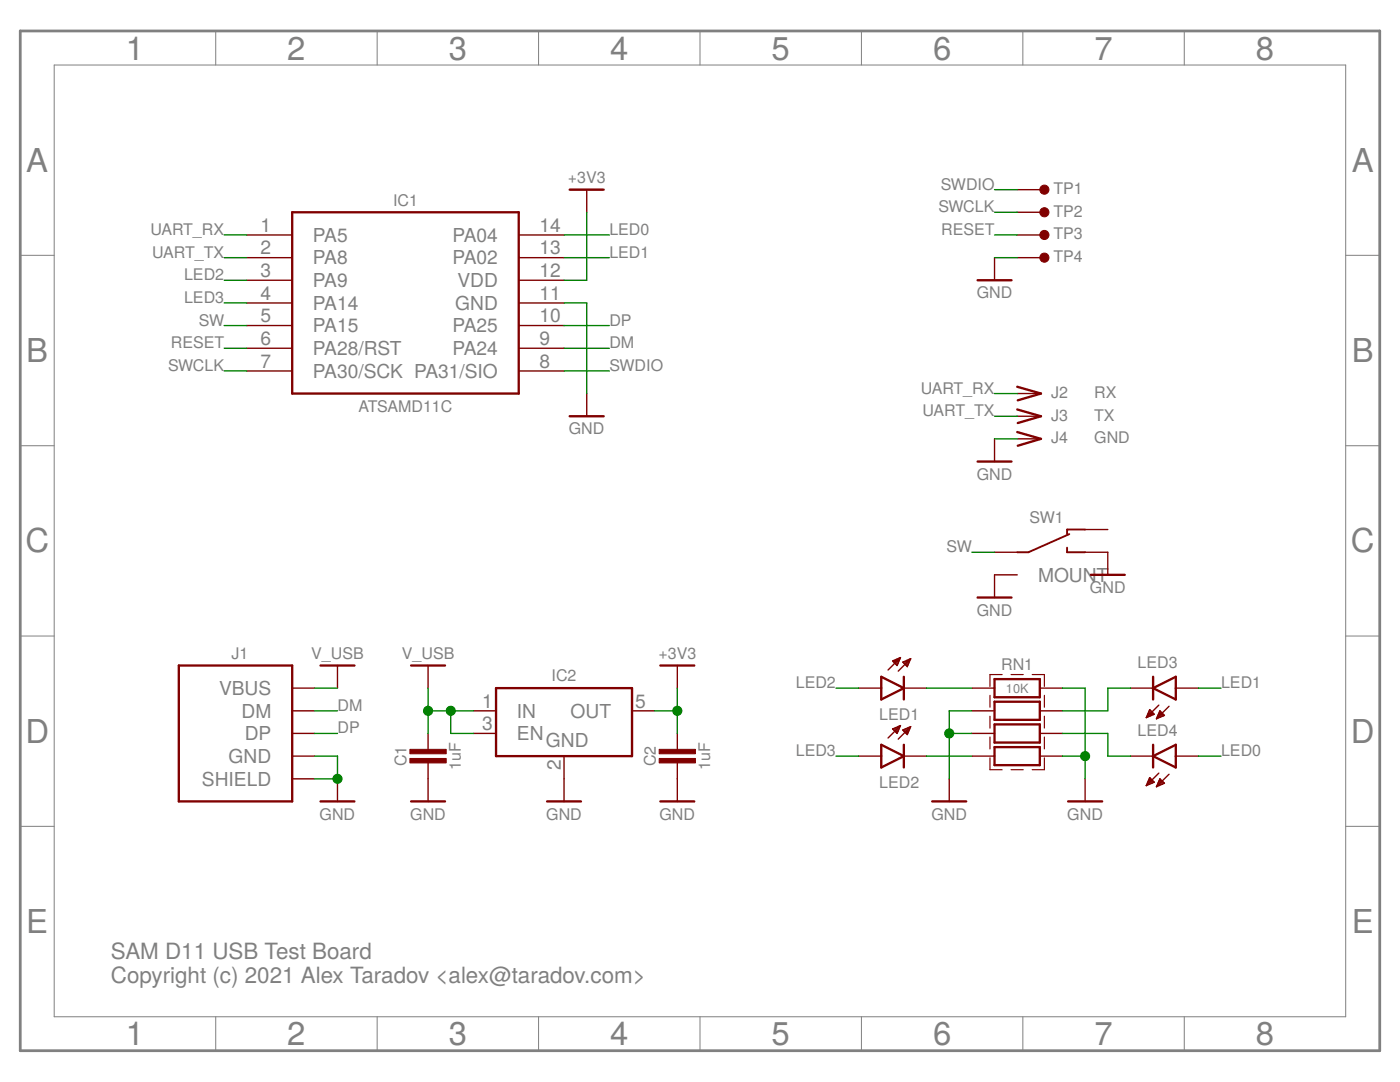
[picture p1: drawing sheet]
<?xml version="1.0" encoding="utf-8"?>
<!DOCTYPE eagle SYSTEM "eagle.dtd">
<eagle version="7.3.0">
<drawing>
<settings>
<setting alwaysvectorfont="no"/>
<setting verticaltext="up"/>
</settings>
<grid distance="0.1" unitdist="inch" unit="inch" style="lines" multiple="1" display="no" altdistance="0.01" altunitdist="inch" altunit="inch"/>
<schematic xreflabel="%F%N/%S.%C%R" xrefpart="/%S.%C%R">
<libraries>
<library name="ataradov_conn">
<symbols>
<symbol name="USB-4">
<wire x1="-5.08" y1="7.62" x2="-5.08" y2="-7.62" width="0.254" layer="94"/>
<text x="0.762" y="8.382" size="1.27" layer="95" align="bottom-center">&gt;NAME</text>
<pin name="VBUS" x="-7.62" y="5.08" visible="pin" length="short" direction="pas"/>
<pin name="DM" x="-7.62" y="2.54" visible="pin" length="short" direction="pas"/>
<pin name="DP" x="-7.62" y="0" visible="pin" length="short" direction="pas"/>
<pin name="GND" x="-7.62" y="-2.54" visible="pin" length="short" direction="pas"/>
<wire x1="7.62" y1="7.62" x2="7.62" y2="-7.62" width="0.254" layer="94"/>
<wire x1="-5.08" y1="7.62" x2="7.62" y2="7.62" width="0.254" layer="94"/>
<wire x1="-5.08" y1="-7.62" x2="7.62" y2="-7.62" width="0.254" layer="94"/>
<pin name="SHIELD" x="-7.62" y="-5.08" visible="pin" length="short" direction="pas"/>
<text x="0.762" y="-9.652" size="1.27" layer="95" align="bottom-center">&gt;VALUE</text>
</symbol>
<symbol name="CONN-SINGLE">
<wire x1="-2.54" y1="0.762" x2="0.127" y2="0" width="0.254" layer="94"/>
<wire x1="0.127" y1="0" x2="-2.4765" y2="-0.762" width="0.254" layer="94"/>
<pin name="1" x="-2.54" y="0" visible="off" length="short" direction="pas" swaplevel="1"/>
<text x="1.27" y="-0.508" size="1.27" layer="95">&gt;NAME</text>
<text x="6.096" y="-0.508" size="1.27" layer="96">&gt;VALUE</text>
</symbol>
</symbols>
<devicesets>
<deviceset name="USB-A-PLUG" prefix="J" uservalue="yes">
<gates>
<gate name="G$1" symbol="USB-4" x="0" y="0"/>
</gates>
<devices>
<device name="-TH" package="USB-A-PLUG-TH">
<connects>
<connect gate="G$1" pin="DM" pad="2"/>
<connect gate="G$1" pin="DP" pad="3"/>
<connect gate="G$1" pin="GND" pad="4"/>
<connect gate="G$1" pin="SHIELD" pad="M1 M2" route="any"/>
<connect gate="G$1" pin="VBUS" pad="1"/>
</connects>
<technologies>
<technology name=""/>
</technologies>
</device>
<device name="-TH-NM" package="USB-A-PLUG-TH-NM">
<connects>
<connect gate="G$1" pin="DM" pad="2"/>
<connect gate="G$1" pin="DP" pad="3"/>
<connect gate="G$1" pin="GND" pad="4"/>
<connect gate="G$1" pin="SHIELD" pad="M1 M2" route="any"/>
<connect gate="G$1" pin="VBUS" pad="1"/>
</connects>
<technologies>
<technology name=""/>
</technologies>
</device>
</devices>
</deviceset>
<deviceset name="CONN-SINGLE" prefix="J" uservalue="yes">
<gates>
<gate name="G$1" symbol="CONN-SINGLE" x="0" y="0"/>
</gates>
<devices>
<device name="-TH" package="PIN-TH">
<connects>
<connect gate="G$1" pin="1" pad="1"/>
</connects>
<technologies>
<technology name=""/>
</technologies>
</device>
<device name="-TH-LARGE" package="PIN-TH-LARGE">
<connects>
<connect gate="G$1" pin="1" pad="1"/>
</connects>
<technologies>
<technology name=""/>
</technologies>
</device>
<device name="-TH-SMALL" package="PIN-TH-SMALL">
<connects>
<connect gate="G$1" pin="1" pad="1"/>
</connects>
<technologies>
<technology name=""/>
</technologies>
</device>
</devices>
</deviceset>
</devicesets>
</library>
<library name="ataradov_pwr">
<symbols>
<symbol name="GND">
<wire x1="-1.905" y1="0" x2="1.905" y2="0" width="0.254" layer="94"/>
<text x="0" y="-2.032" size="1.27" layer="96" align="bottom-center">&gt;VALUE</text>
<pin name="GND" x="0" y="2.54" visible="off" length="short" direction="sup" rot="R270"/>
</symbol>
<symbol name="V_USB">
<wire x1="-1.905" y1="0" x2="1.905" y2="0" width="0.254" layer="94"/>
<text x="0" y="0.762" size="1.27" layer="96" align="bottom-center">&gt;VALUE</text>
<pin name="V_USB" x="0" y="-2.54" visible="off" length="short" direction="sup" rot="R90"/>
</symbol>
<symbol name="+3V3">
<wire x1="-1.905" y1="0" x2="1.905" y2="0" width="0.254" layer="94"/>
<text x="0" y="0.762" size="1.27" layer="96" align="bottom-center">&gt;VALUE</text>
<pin name="+3V3" x="0" y="-2.54" visible="off" length="short" direction="sup" rot="R90"/>
</symbol>
</symbols>
<devicesets>
<deviceset name="GND" prefix="P_">
<gates>
<gate name="1" symbol="GND" x="0" y="0"/>
</gates>
<devices>
<device name="">
<technologies>
<technology name=""/>
</technologies>
</device>
</devices>
</deviceset>
<deviceset name="V_USB" prefix="P_">
<gates>
<gate name="1" symbol="V_USB" x="0" y="0"/>
</gates>
<devices>
<device name="">
<technologies>
<technology name=""/>
</technologies>
</device>
</devices>
</deviceset>
<deviceset name="+3V3" prefix="P_">
<gates>
<gate name="1" symbol="+3V3" x="0" y="0"/>
</gates>
<devices>
<device name="">
<technologies>
<technology name=""/>
</technologies>
</device>
</devices>
</deviceset>
</devicesets>
</library>
<library name="ataradov_mcu">
<symbols>
<symbol name="ATSAMDXXC">
<wire x1="-12.7" y1="10.16" x2="12.7" y2="10.16" width="0.254" layer="94"/>
<wire x1="12.7" y1="10.16" x2="12.7" y2="-10.16" width="0.254" layer="94"/>
<wire x1="12.7" y1="-10.16" x2="-12.7" y2="-10.16" width="0.254" layer="94"/>
<wire x1="-12.7" y1="-10.16" x2="-12.7" y2="10.16" width="0.254" layer="94"/>
<pin name="PA28/RST" x="-17.78" y="-5.08" length="middle"/>
<pin name="PA8" x="-17.78" y="5.08" length="middle"/>
<pin name="PA9" x="-17.78" y="2.54" length="middle"/>
<pin name="PA14" x="-17.78" y="0" length="middle"/>
<pin name="PA15" x="-17.78" y="-2.54" length="middle"/>
<pin name="PA5" x="-17.78" y="7.62" length="middle"/>
<pin name="PA04" x="17.78" y="7.62" length="middle" rot="R180"/>
<pin name="PA02" x="17.78" y="5.08" length="middle" rot="R180"/>
<text x="0" y="10.922" size="1.27" layer="95" align="bottom-center">&gt;NAME</text>
<text x="0" y="-12.192" size="1.27" layer="96" align="bottom-center">&gt;VALUE</text>
<pin name="PA30/SCK" x="-17.78" y="-7.62" length="middle"/>
<pin name="VDD" x="17.78" y="2.54" length="middle" rot="R180"/>
<pin name="GND" x="17.78" y="0" length="middle" rot="R180"/>
<pin name="PA25" x="17.78" y="-2.54" length="middle" rot="R180"/>
<pin name="PA24" x="17.78" y="-5.08" length="middle" rot="R180"/>
<pin name="PA31/SIO" x="17.78" y="-7.62" length="middle" rot="R180"/>
</symbol>
</symbols>
<devicesets>
<deviceset name="ATSAMD11C" prefix="IC">
<gates>
<gate name="G$1" symbol="ATSAMDXXC" x="0" y="0"/>
</gates>
<devices>
<device name="" package="SO-14">
<connects>
<connect gate="G$1" pin="GND" pad="11"/>
<connect gate="G$1" pin="PA02" pad="13"/>
<connect gate="G$1" pin="PA04" pad="14"/>
<connect gate="G$1" pin="PA14" pad="4"/>
<connect gate="G$1" pin="PA15" pad="5"/>
<connect gate="G$1" pin="PA24" pad="9"/>
<connect gate="G$1" pin="PA25" pad="10"/>
<connect gate="G$1" pin="PA28/RST" pad="6"/>
<connect gate="G$1" pin="PA30/SCK" pad="7"/>
<connect gate="G$1" pin="PA31/SIO" pad="8"/>
<connect gate="G$1" pin="PA5" pad="1"/>
<connect gate="G$1" pin="PA8" pad="2"/>
<connect gate="G$1" pin="PA9" pad="3"/>
<connect gate="G$1" pin="VDD" pad="12"/>
</connects>
<technologies>
<technology name=""/>
</technologies>
</device>
</devices>
</deviceset>
</devicesets>
</library>
<library name="ataradov_vreg">
<symbols>
<symbol name="VREG-3-EN">
<wire x1="-7.62" y1="5.08" x2="7.62" y2="5.08" width="0.254" layer="94"/>
<wire x1="7.62" y1="5.08" x2="7.62" y2="-2.54" width="0.254" layer="94"/>
<wire x1="7.62" y1="-2.54" x2="-7.62" y2="-2.54" width="0.254" layer="94"/>
<wire x1="-7.62" y1="-2.54" x2="-7.62" y2="5.08" width="0.254" layer="94"/>
<text x="-2.032" y="-1.524" size="1.524" layer="95">GND</text>
<text x="0" y="5.842" size="1.27" layer="95" align="bottom-center">&gt;NAME</text>
<text x="1.524" y="-4.318" size="1.27" layer="96">&gt;VALUE</text>
<pin name="IN" x="-10.16" y="2.54" length="short" direction="pas"/>
<pin name="OUT" x="10.16" y="2.54" length="short" direction="pas" rot="R180"/>
<pin name="GND" x="0" y="-5.08" visible="pad" length="short" direction="pas" rot="R90"/>
<pin name="EN" x="-10.16" y="0" length="short" direction="pas"/>
</symbol>
</symbols>
<devicesets>
<deviceset name="MIC5504" prefix="IC" uservalue="yes">
<gates>
<gate name="G$1" symbol="VREG-3-EN" x="0" y="0"/>
</gates>
<devices>
<device name="-SOT23-5" package="SOT23-5">
<connects>
<connect gate="G$1" pin="EN" pad="3"/>
<connect gate="G$1" pin="GND" pad="2"/>
<connect gate="G$1" pin="IN" pad="1"/>
<connect gate="G$1" pin="OUT" pad="5"/>
</connects>
<technologies>
<technology name=""/>
</technologies>
</device>
</devices>
</deviceset>
</devicesets>
</library>
<library name="ataradov_rlc">
<symbols>
<symbol name="C">
<rectangle x1="-1.524" y1="-0.254" x2="2.54" y2="0.254" layer="94" rot="R90"/>
<rectangle x1="-2.54" y1="-0.254" x2="1.524" y2="0.254" layer="94" rot="R90"/>
<wire x1="-2.54" y1="0" x2="-0.762" y2="0" width="0.1524" layer="94"/>
<wire x1="2.54" y1="0" x2="0.762" y2="0" width="0.1524" layer="94"/>
<pin name="1" x="-2.54" y="0" visible="off" length="point" direction="pas" swaplevel="1"/>
<pin name="2" x="2.54" y="0" visible="off" length="point" direction="pas" swaplevel="1" rot="R180"/>
<text x="0" y="2.413" size="1.27" layer="95" align="bottom-center">&gt;NAME</text>
<text x="0" y="-3.683" size="1.27" layer="96" align="bottom-center">&gt;VALUE</text>
</symbol>
<symbol name="RN-4">
<wire x1="-2.54" y1="1.524" x2="-2.54" y2="3.556" width="0.254" layer="94"/>
<pin name="1" x="-5.08" y="2.54" visible="off" length="short" direction="pas"/>
<pin name="8" x="5.08" y="2.54" visible="off" length="short" direction="pas" rot="R180"/>
<text x="0" y="4.572" size="1.27" layer="95" align="bottom-center">&gt;NAME</text>
<wire x1="2.54" y1="1.524" x2="2.54" y2="3.556" width="0.254" layer="94"/>
<wire x1="-2.54" y1="3.556" x2="2.54" y2="3.556" width="0.254" layer="94"/>
<wire x1="-2.54" y1="1.524" x2="2.54" y2="1.524" width="0.254" layer="94"/>
<wire x1="-2.54" y1="-1.016" x2="-2.54" y2="1.016" width="0.254" layer="94"/>
<pin name="2" x="-5.08" y="0" visible="off" length="short" direction="pas"/>
<pin name="7" x="5.08" y="0" visible="off" length="short" direction="pas" rot="R180"/>
<wire x1="2.54" y1="-1.016" x2="2.54" y2="1.016" width="0.254" layer="94"/>
<wire x1="-2.54" y1="1.016" x2="2.54" y2="1.016" width="0.254" layer="94"/>
<wire x1="-2.54" y1="-1.016" x2="2.54" y2="-1.016" width="0.254" layer="94"/>
<wire x1="-2.54" y1="-3.556" x2="-2.54" y2="-1.524" width="0.254" layer="94"/>
<pin name="3" x="-5.08" y="-2.54" visible="off" length="short" direction="pas"/>
<pin name="6" x="5.08" y="-2.54" visible="off" length="short" direction="pas" rot="R180"/>
<wire x1="2.54" y1="-3.556" x2="2.54" y2="-1.524" width="0.254" layer="94"/>
<wire x1="-2.54" y1="-1.524" x2="2.54" y2="-1.524" width="0.254" layer="94"/>
<wire x1="-2.54" y1="-3.556" x2="2.54" y2="-3.556" width="0.254" layer="94"/>
<wire x1="-2.54" y1="-6.096" x2="-2.54" y2="-4.064" width="0.254" layer="94"/>
<pin name="4" x="-5.08" y="-5.08" visible="off" length="short" direction="pas"/>
<pin name="5" x="5.08" y="-5.08" visible="off" length="short" direction="pas" rot="R180"/>
<text x="0" y="2.54" size="1.016" layer="96" align="center">&gt;VALUE</text>
<wire x1="2.54" y1="-6.096" x2="2.54" y2="-4.064" width="0.254" layer="94"/>
<wire x1="-2.54" y1="-4.064" x2="2.54" y2="-4.064" width="0.254" layer="94"/>
<wire x1="-2.54" y1="-6.096" x2="2.54" y2="-6.096" width="0.254" layer="94"/>
<wire x1="-3.048" y1="-6.604" x2="-3.048" y2="4.064" width="0.127" layer="94" style="shortdash"/>
<wire x1="3.048" y1="-6.604" x2="3.048" y2="4.064" width="0.127" layer="94" style="shortdash"/>
<wire x1="3.048" y1="-6.604" x2="-3.048" y2="-6.604" width="0.127" layer="94" style="shortdash"/>
<wire x1="3.048" y1="4.064" x2="-3.048" y2="4.064" width="0.127" layer="94" style="shortdash"/>
</symbol>
</symbols>
<devicesets>
<deviceset name="C" prefix="C" uservalue="yes">
<gates>
<gate name="G$1" symbol="C" x="0" y="0"/>
</gates>
<devices>
<device name="-0402" package="SMD0402">
<connects>
<connect gate="G$1" pin="1" pad="1"/>
<connect gate="G$1" pin="2" pad="2"/>
</connects>
<technologies>
<technology name=""/>
</technologies>
</device>
<device name="-0508" package="SMD0508">
<connects>
<connect gate="G$1" pin="1" pad="1"/>
<connect gate="G$1" pin="2" pad="2"/>
</connects>
<technologies>
<technology name=""/>
</technologies>
</device>
<device name="-0603" package="SMD0603">
<connects>
<connect gate="G$1" pin="1" pad="1"/>
<connect gate="G$1" pin="2" pad="2"/>
</connects>
<technologies>
<technology name=""/>
</technologies>
</device>
<device name="-0612" package="SMD0612">
<connects>
<connect gate="G$1" pin="1" pad="1"/>
<connect gate="G$1" pin="2" pad="2"/>
</connects>
<technologies>
<technology name=""/>
</technologies>
</device>
<device name="-0805" package="SMD0805">
<connects>
<connect gate="G$1" pin="1" pad="1"/>
<connect gate="G$1" pin="2" pad="2"/>
</connects>
<technologies>
<technology name=""/>
</technologies>
</device>
<device name="-1206" package="SMD1206">
<connects>
<connect gate="G$1" pin="1" pad="1"/>
<connect gate="G$1" pin="2" pad="2"/>
</connects>
<technologies>
<technology name=""/>
</technologies>
</device>
<device name="-2512" package="SMD2512">
<connects>
<connect gate="G$1" pin="1" pad="1"/>
<connect gate="G$1" pin="2" pad="2"/>
</connects>
<technologies>
<technology name=""/>
</technologies>
</device>
</devices>
</deviceset>
<deviceset name="RN-4" prefix="RN" uservalue="yes">
<gates>
<gate name="G$1" symbol="RN-4" x="0" y="0"/>
</gates>
<devices>
<device name="-0603-X4" package="SMD0603-X4">
<connects>
<connect gate="G$1" pin="1" pad="1"/>
<connect gate="G$1" pin="2" pad="2"/>
<connect gate="G$1" pin="3" pad="3"/>
<connect gate="G$1" pin="4" pad="4"/>
<connect gate="G$1" pin="5" pad="5"/>
<connect gate="G$1" pin="6" pad="6"/>
<connect gate="G$1" pin="7" pad="7"/>
<connect gate="G$1" pin="8" pad="8"/>
</connects>
<technologies>
<technology name=""/>
</technologies>
</device>
</devices>
</deviceset>
</devicesets>
</library>
<library name="ataradov_led">
<symbols>
<symbol name="LED">
<wire x1="1.27" y1="0" x2="0" y2="-2.54" width="0.254" layer="94"/>
<wire x1="0" y1="-2.54" x2="-1.27" y2="0" width="0.254" layer="94"/>
<wire x1="1.27" y1="-2.54" x2="0" y2="-2.54" width="0.254" layer="94"/>
<wire x1="0" y1="-2.54" x2="-1.27" y2="-2.54" width="0.254" layer="94"/>
<wire x1="1.27" y1="0" x2="0" y2="0" width="0.254" layer="94"/>
<wire x1="0" y1="0" x2="-1.27" y2="0" width="0.254" layer="94"/>
<wire x1="-2.032" y1="-0.762" x2="-3.429" y2="-2.159" width="0.1524" layer="94"/>
<wire x1="-1.905" y1="-1.905" x2="-3.302" y2="-3.302" width="0.1524" layer="94"/>
<text x="3.556" y="-2.032" size="1.27" layer="95" rot="R90" align="bottom-center">&gt;NAME</text>
<text x="5.715" y="-2.032" size="1.27" layer="96" rot="R90" align="bottom-center">&gt;VALUE</text>
<pin name="C" x="0" y="-5.08" visible="off" length="short" direction="pas" rot="R90"/>
<pin name="A" x="0" y="2.54" visible="off" length="short" direction="pas" rot="R270"/>
<polygon width="0.1524" layer="94">
<vertex x="-3.429" y="-2.159"/>
<vertex x="-3.048" y="-1.27"/>
<vertex x="-2.54" y="-1.778"/>
</polygon>
<polygon width="0.1524" layer="94">
<vertex x="-3.302" y="-3.302"/>
<vertex x="-2.921" y="-2.413"/>
<vertex x="-2.413" y="-2.921"/>
</polygon>
</symbol>
</symbols>
<devicesets>
<deviceset name="LED_SMD" prefix="LED" uservalue="yes">
<gates>
<gate name="G$1" symbol="LED" x="0" y="0"/>
</gates>
<devices>
<device name="LED_0603" package="SMD0603">
<connects>
<connect gate="G$1" pin="A" pad="1"/>
<connect gate="G$1" pin="C" pad="2"/>
</connects>
<technologies>
<technology name=""/>
</technologies>
</device>
<device name="LED_0805" package="SMD0805">
<connects>
<connect gate="G$1" pin="A" pad="1"/>
<connect gate="G$1" pin="C" pad="2"/>
</connects>
<technologies>
<technology name=""/>
</technologies>
</device>
</devices>
</deviceset>
</devicesets>
</library>
<library name="ataradov_misc">
<symbols>
<symbol name="TP">
<text x="4.064" y="-0.508" size="1.27" layer="95">&gt;NAME</text>
<pin name="1" x="0" y="0" visible="off" length="short" direction="pas"/>
<circle x="3.048" y="0" radius="0.508" width="0" layer="94"/>
</symbol>
</symbols>
<devicesets>
<deviceset name="TEST-POINT" prefix="TP" uservalue="yes">
<gates>
<gate name="G$1" symbol="TP" x="0" y="0"/>
</gates>
<devices>
<device name="-1.27MM" package="TP-1.27MM">
<connects>
<connect gate="G$1" pin="1" pad="1"/>
</connects>
<technologies>
<technology name=""/>
</technologies>
</device>
<device name="-0.635MM" package="TP-0.635MM">
<connects>
<connect gate="G$1" pin="1" pad="1"/>
</connects>
<technologies>
<technology name=""/>
</technologies>
</device>
<device name="-0.5MM" package="TP-0.5MM">
<connects>
<connect gate="G$1" pin="1" pad="1"/>
</connects>
<technologies>
<technology name=""/>
</technologies>
</device>
<device name="-2.54MM" package="TP-2.54MM">
<connects>
<connect gate="G$1" pin="1" pad="1"/>
</connects>
<technologies>
<technology name=""/>
</technologies>
</device>
<device name="-1.27MM-TH" package="TP-1.27MM-TH">
<connects>
<connect gate="G$1" pin="1" pad="1"/>
</connects>
<technologies>
<technology name=""/>
</technologies>
</device>
</devices>
</deviceset>
</devicesets>
</library>
<library name="ataradov_switch">
<symbols>
<symbol name="SPDT_SWITCH-MOUNT">
<wire x1="-1.27" y1="0" x2="3.302" y2="2.032" width="0.2032" layer="94"/>
<wire x1="3.048" y1="0.508" x2="3.048" y2="0" width="0.2032" layer="94"/>
<wire x1="-2.54" y1="0" x2="-1.27" y2="0" width="0.2032" layer="94"/>
<wire x1="3.048" y1="0" x2="5.08" y2="0" width="0.2032" layer="94"/>
<text x="0.762" y="3.302" size="1.27" layer="95" align="bottom-center">&gt;NAME</text>
<pin name="C" x="-5.08" y="0" visible="off" length="short" direction="pas"/>
<pin name="B" x="7.62" y="0" visible="off" length="short" direction="pas" rot="R180"/>
<pin name="A" x="7.62" y="2.54" visible="off" length="short" direction="pas" rot="R180"/>
<wire x1="3.048" y1="2.54" x2="5.08" y2="2.54" width="0.2032" layer="94"/>
<wire x1="3.048" y1="2.032" x2="3.048" y2="2.54" width="0.2032" layer="94"/>
<pin name="MOUNT" x="-5.08" y="-2.54" visible="pin" length="short" direction="pas"/>
</symbol>
</symbols>
<devicesets>
<deviceset name="SPDT_SWITCH-MOUNT" prefix="SW" uservalue="yes">
<gates>
<gate name="G$1" symbol="SPDT_SWITCH-MOUNT" x="0" y="0"/>
</gates>
<devices>
<device name="-SMD-MOUNT" package="SPDT-SMD-5MM">
<connects>
<connect gate="G$1" pin="A" pad="A"/>
<connect gate="G$1" pin="B" pad="B"/>
<connect gate="G$1" pin="C" pad="C"/>
<connect gate="G$1" pin="MOUNT" pad="M0 M1 M2 M3" route="any"/>
</connects>
<technologies>
<technology name=""/>
</technologies>
</device>
<device name="-SMD-MOUNT-NO-HOLES" package="SPDT-SMD-5MM-NO-HOLES">
<connects>
<connect gate="G$1" pin="A" pad="A"/>
<connect gate="G$1" pin="B" pad="B"/>
<connect gate="G$1" pin="C" pad="C"/>
<connect gate="G$1" pin="MOUNT" pad="M0 M1 M2 M3" route="any"/>
</connects>
<technologies>
<technology name=""/>
</technologies>
</device>
</devices>
</deviceset>
</devicesets>
</library>
</libraries>
<attributes>
</attributes>
<variantdefs>
</variantdefs>
<classes>
<class number="0" name="default" width="0" drill="0">
</class>
</classes>
<parts>
<part name="P_2" library="ataradov_pwr" deviceset="GND" device=""/>
<part name="IC1" library="ataradov_mcu" deviceset="ATSAMD11C" device=""/>
<part name="P_7" library="ataradov_pwr" deviceset="GND" device=""/>
<part name="IC2" library="ataradov_vreg" deviceset="MIC5504" device="-SOT23-5"/>
<part name="P_1" library="ataradov_pwr" deviceset="V_USB" device=""/>
<part name="P_3" library="ataradov_pwr" deviceset="V_USB" device=""/>
<part name="C1" library="ataradov_rlc" deviceset="C" device="-0603" value="1uF"/>
<part name="C2" library="ataradov_rlc" deviceset="C" device="-0603" value="1uF"/>
<part name="P_4" library="ataradov_pwr" deviceset="GND" device=""/>
<part name="P_5" library="ataradov_pwr" deviceset="GND" device=""/>
<part name="P_9" library="ataradov_pwr" deviceset="GND" device=""/>
<part name="P_8" library="ataradov_pwr" deviceset="+3V3" device=""/>
<part name="P_6" library="ataradov_pwr" deviceset="+3V3" device=""/>
<part name="J1" library="ataradov_conn" deviceset="USB-A-PLUG" device="-TH-NM"/>
<part name="LED4" library="ataradov_led" deviceset="LED_SMD" device="LED_0603"/>
<part name="LED3" library="ataradov_led" deviceset="LED_SMD" device="LED_0603"/>
<part name="TP1" library="ataradov_misc" deviceset="TEST-POINT" device="-1.27MM-TH"/>
<part name="TP2" library="ataradov_misc" deviceset="TEST-POINT" device="-1.27MM-TH"/>
<part name="TP3" library="ataradov_misc" deviceset="TEST-POINT" device="-1.27MM-TH"/>
<part name="TP4" library="ataradov_misc" deviceset="TEST-POINT" device="-1.27MM-TH"/>
<part name="P_11" library="ataradov_pwr" deviceset="GND" device=""/>
<part name="J2" library="ataradov_conn" deviceset="CONN-SINGLE" device="-TH" value="RX"/>
<part name="J3" library="ataradov_conn" deviceset="CONN-SINGLE" device="-TH" value="TX"/>
<part name="J4" library="ataradov_conn" deviceset="CONN-SINGLE" device="-TH" value="GND"/>
<part name="P_12" library="ataradov_pwr" deviceset="GND" device=""/>
<part name="P_13" library="ataradov_pwr" deviceset="GND" device=""/>
<part name="P_14" library="ataradov_pwr" deviceset="GND" device=""/>
<part name="SW1" library="ataradov_switch" deviceset="SPDT_SWITCH-MOUNT" device="-SMD-MOUNT-NO-HOLES"/>
<part name="P_15" library="ataradov_pwr" deviceset="GND" device=""/>
<part name="LED1" library="ataradov_led" deviceset="LED_SMD" device="LED_0603"/>
<part name="LED2" library="ataradov_led" deviceset="LED_SMD" device="LED_0603"/>
<part name="RN1" library="ataradov_rlc" deviceset="RN-4" device="-0603-X4" value="10K"/>
<part name="P_10" library="ataradov_pwr" deviceset="GND" device=""/>
</parts>
<sheets>
<sheet>
<plain>
<frame x1="0" y1="0" x2="152.4" y2="114.3" columns="8" rows="5" layer="97"/>
<text x="10.16" y="7.62" size="1.778" layer="97">SAM D11 USB Test Board
Copyright (c) 2021 Alex Taradov &lt;alex@taradov.com&gt;</text>
</plain>
<instances>
<instance part="P_2" gate="1" x="35.56" y="27.94"/>
<instance part="IC1" gate="G$1" x="43.18" y="83.82"/>
<instance part="P_7" gate="1" x="63.5" y="71.12"/>
<instance part="IC2" gate="G$1" x="60.96" y="35.56"/>
<instance part="P_1" gate="1" x="35.56" y="43.18"/>
<instance part="P_3" gate="1" x="45.72" y="43.18"/>
<instance part="C1" gate="G$1" x="45.72" y="33.02" rot="R90"/>
<instance part="C2" gate="G$1" x="73.66" y="33.02" rot="R90"/>
<instance part="P_4" gate="1" x="45.72" y="27.94"/>
<instance part="P_5" gate="1" x="60.96" y="27.94"/>
<instance part="P_9" gate="1" x="73.66" y="27.94"/>
<instance part="P_8" gate="1" x="73.66" y="43.18"/>
<instance part="P_6" gate="1" x="63.5" y="96.52"/>
<instance part="J1" gate="G$1" x="25.4" y="35.56" rot="MR0"/>
<instance part="LED4" gate="G$1" x="129.54" y="33.02" rot="MR90"/>
<instance part="LED3" gate="G$1" x="129.54" y="40.64" rot="MR90"/>
<instance part="TP1" gate="G$1" x="111.76" y="96.52"/>
<instance part="TP2" gate="G$1" x="111.76" y="93.98"/>
<instance part="TP3" gate="G$1" x="111.76" y="91.44"/>
<instance part="TP4" gate="G$1" x="111.76" y="88.9"/>
<instance part="P_11" gate="1" x="109.22" y="86.36"/>
<instance part="J2" gate="G$1" x="114.3" y="73.66"/>
<instance part="J3" gate="G$1" x="114.3" y="71.12"/>
<instance part="J4" gate="G$1" x="114.3" y="68.58"/>
<instance part="P_12" gate="1" x="109.22" y="66.04"/>
<instance part="P_13" gate="1" x="109.22" y="50.8"/>
<instance part="P_14" gate="1" x="119.38" y="27.94"/>
<instance part="SW1" gate="G$1" x="114.3" y="55.88"/>
<instance part="P_15" gate="1" x="121.92" y="53.34"/>
<instance part="LED1" gate="G$1" x="96.52" y="40.64" rot="MR270"/>
<instance part="LED2" gate="G$1" x="96.52" y="33.02" rot="MR270"/>
<instance part="RN1" gate="G$1" x="111.76" y="38.1"/>
<instance part="P_10" gate="1" x="104.14" y="27.94"/>
</instances>
<busses>
</busses>
<nets>
<net name="GND" class="0">
<segment>
<pinref part="IC1" gate="G$1" pin="GND"/>
<wire x1="60.96" y1="83.82" x2="63.5" y2="83.82" width="0.1524" layer="91"/>
<pinref part="P_7" gate="1" pin="GND"/>
<wire x1="63.5" y1="83.82" x2="63.5" y2="73.66" width="0.1524" layer="91"/>
</segment>
<segment>
<pinref part="C1" gate="G$1" pin="1"/>
<pinref part="P_4" gate="1" pin="GND"/>
</segment>
<segment>
<pinref part="IC2" gate="G$1" pin="GND"/>
<pinref part="P_5" gate="1" pin="GND"/>
</segment>
<segment>
<pinref part="C2" gate="G$1" pin="1"/>
<pinref part="P_9" gate="1" pin="GND"/>
</segment>
<segment>
<pinref part="P_2" gate="1" pin="GND"/>
<wire x1="35.56" y1="30.48" x2="35.56" y2="33.02" width="0.1524" layer="91"/>
<wire x1="35.56" y1="33.02" x2="33.02" y2="33.02" width="0.1524" layer="91"/>
<pinref part="J1" gate="G$1" pin="GND"/>
<pinref part="J1" gate="G$1" pin="SHIELD"/>
<wire x1="33.02" y1="30.48" x2="35.56" y2="30.48" width="0.1524" layer="91"/>
<junction x="35.56" y="30.48"/>
</segment>
<segment>
<pinref part="TP4" gate="G$1" pin="1"/>
<wire x1="111.76" y1="88.9" x2="109.22" y2="88.9" width="0.1524" layer="91"/>
<pinref part="P_11" gate="1" pin="GND"/>
</segment>
<segment>
<pinref part="P_12" gate="1" pin="GND"/>
<pinref part="J4" gate="G$1" pin="1"/>
<wire x1="109.22" y1="68.58" x2="111.76" y2="68.58" width="0.1524" layer="91"/>
</segment>
<segment>
<pinref part="P_14" gate="1" pin="GND"/>
<wire x1="119.38" y1="30.48" x2="119.38" y2="33.02" width="0.1524" layer="91"/>
<pinref part="RN1" gate="G$1" pin="8"/>
<wire x1="119.38" y1="33.02" x2="119.38" y2="40.64" width="0.1524" layer="91"/>
<wire x1="119.38" y1="40.64" x2="116.84" y2="40.64" width="0.1524" layer="91"/>
<pinref part="RN1" gate="G$1" pin="5"/>
<wire x1="116.84" y1="33.02" x2="119.38" y2="33.02" width="0.1524" layer="91"/>
<junction x="119.38" y="33.02"/>
</segment>
<segment>
<pinref part="P_13" gate="1" pin="GND"/>
<pinref part="SW1" gate="G$1" pin="MOUNT"/>
</segment>
<segment>
<pinref part="SW1" gate="G$1" pin="B"/>
<pinref part="P_15" gate="1" pin="GND"/>
</segment>
<segment>
<pinref part="RN1" gate="G$1" pin="2"/>
<wire x1="106.68" y1="38.1" x2="104.14" y2="38.1" width="0.1524" layer="91"/>
<wire x1="104.14" y1="38.1" x2="104.14" y2="35.56" width="0.1524" layer="91"/>
<pinref part="RN1" gate="G$1" pin="3"/>
<wire x1="104.14" y1="35.56" x2="104.14" y2="30.48" width="0.1524" layer="91"/>
<wire x1="106.68" y1="35.56" x2="104.14" y2="35.56" width="0.1524" layer="91"/>
<pinref part="P_10" gate="1" pin="GND"/>
<junction x="104.14" y="35.56"/>
</segment>
</net>
<net name="V_USB" class="0">
<segment>
<pinref part="P_1" gate="1" pin="V_USB"/>
<wire x1="33.02" y1="40.64" x2="35.56" y2="40.64" width="0.1524" layer="91"/>
<pinref part="J1" gate="G$1" pin="VBUS"/>
</segment>
<segment>
<pinref part="P_3" gate="1" pin="V_USB"/>
<pinref part="C1" gate="G$1" pin="2"/>
<wire x1="45.72" y1="40.64" x2="45.72" y2="38.1" width="0.1524" layer="91"/>
<pinref part="IC2" gate="G$1" pin="IN"/>
<wire x1="45.72" y1="38.1" x2="45.72" y2="35.56" width="0.1524" layer="91"/>
<wire x1="50.8" y1="38.1" x2="48.26" y2="38.1" width="0.1524" layer="91"/>
<pinref part="IC2" gate="G$1" pin="EN"/>
<wire x1="50.8" y1="35.56" x2="48.26" y2="35.56" width="0.1524" layer="91"/>
<wire x1="48.26" y1="35.56" x2="48.26" y2="38.1" width="0.1524" layer="91"/>
<wire x1="45.72" y1="38.1" x2="48.26" y2="38.1" width="0.1524" layer="91"/>
<junction x="45.72" y="38.1"/>
<junction x="48.26" y="38.1"/>
</segment>
</net>
<net name="+3V3" class="0">
<segment>
<pinref part="IC2" gate="G$1" pin="OUT"/>
<wire x1="71.12" y1="38.1" x2="73.66" y2="38.1" width="0.1524" layer="91"/>
<pinref part="C2" gate="G$1" pin="2"/>
<wire x1="73.66" y1="35.56" x2="73.66" y2="38.1" width="0.1524" layer="91"/>
<pinref part="P_8" gate="1" pin="+3V3"/>
<wire x1="73.66" y1="38.1" x2="73.66" y2="40.64" width="0.1524" layer="91"/>
<junction x="73.66" y="38.1"/>
</segment>
<segment>
<pinref part="IC1" gate="G$1" pin="VDD"/>
<pinref part="P_6" gate="1" pin="+3V3"/>
<wire x1="60.96" y1="86.36" x2="63.5" y2="86.36" width="0.1524" layer="91"/>
<wire x1="63.5" y1="86.36" x2="63.5" y2="93.98" width="0.1524" layer="91"/>
</segment>
</net>
<net name="UART_RX" class="0">
<segment>
<pinref part="IC1" gate="G$1" pin="PA5"/>
<wire x1="25.4" y1="91.44" x2="22.86" y2="91.44" width="0.1524" layer="91"/>
<label x="22.86" y="91.44" size="1.27" layer="95" rot="MR0"/>
</segment>
<segment>
<pinref part="J2" gate="G$1" pin="1"/>
<wire x1="111.76" y1="73.66" x2="109.22" y2="73.66" width="0.1524" layer="91"/>
<label x="109.22" y="73.66" size="1.27" layer="95" rot="MR0"/>
</segment>
</net>
<net name="UART_TX" class="0">
<segment>
<pinref part="IC1" gate="G$1" pin="PA8"/>
<wire x1="25.4" y1="88.9" x2="22.86" y2="88.9" width="0.1524" layer="91"/>
<label x="22.86" y="88.9" size="1.27" layer="95" rot="MR0"/>
</segment>
<segment>
<pinref part="J3" gate="G$1" pin="1"/>
<wire x1="111.76" y1="71.12" x2="109.22" y2="71.12" width="0.1524" layer="91"/>
<label x="109.22" y="71.12" size="1.27" layer="95" rot="MR0"/>
</segment>
</net>
<net name="DM" class="0">
<segment>
<pinref part="J1" gate="G$1" pin="DM"/>
<wire x1="33.02" y1="38.1" x2="35.56" y2="38.1" width="0.1524" layer="91"/>
<label x="35.56" y="38.1" size="1.27" layer="95"/>
</segment>
<segment>
<pinref part="IC1" gate="G$1" pin="PA24"/>
<wire x1="60.96" y1="78.74" x2="66.04" y2="78.74" width="0.1524" layer="91"/>
<label x="66.04" y="78.74" size="1.27" layer="95"/>
</segment>
</net>
<net name="DP" class="0">
<segment>
<pinref part="J1" gate="G$1" pin="DP"/>
<wire x1="33.02" y1="35.56" x2="35.56" y2="35.56" width="0.1524" layer="91"/>
<label x="35.56" y="35.56" size="1.27" layer="95"/>
</segment>
<segment>
<pinref part="IC1" gate="G$1" pin="PA25"/>
<wire x1="60.96" y1="81.28" x2="66.04" y2="81.28" width="0.1524" layer="91"/>
<label x="66.04" y="81.28" size="1.27" layer="95"/>
</segment>
</net>
<net name="RESET" class="0">
<segment>
<pinref part="TP3" gate="G$1" pin="1"/>
<wire x1="111.76" y1="91.44" x2="109.22" y2="91.44" width="0.1524" layer="91"/>
<label x="109.22" y="91.44" size="1.27" layer="95" rot="MR0"/>
</segment>
<segment>
<pinref part="IC1" gate="G$1" pin="PA28/RST"/>
<wire x1="25.4" y1="78.74" x2="22.86" y2="78.74" width="0.1524" layer="91"/>
<label x="22.86" y="78.74" size="1.27" layer="95" rot="MR0"/>
</segment>
</net>
<net name="SWCLK" class="0">
<segment>
<pinref part="TP2" gate="G$1" pin="1"/>
<wire x1="111.76" y1="93.98" x2="109.22" y2="93.98" width="0.1524" layer="91"/>
<label x="109.22" y="93.98" size="1.27" layer="95" rot="MR0"/>
</segment>
<segment>
<pinref part="IC1" gate="G$1" pin="PA30/SCK"/>
<wire x1="25.4" y1="76.2" x2="22.86" y2="76.2" width="0.1524" layer="91"/>
<label x="22.86" y="76.2" size="1.27" layer="95" rot="MR0"/>
</segment>
</net>
<net name="SWDIO" class="0">
<segment>
<pinref part="TP1" gate="G$1" pin="1"/>
<wire x1="111.76" y1="96.52" x2="109.22" y2="96.52" width="0.1524" layer="91"/>
<label x="109.22" y="96.52" size="1.27" layer="95" rot="MR0"/>
</segment>
<segment>
<pinref part="IC1" gate="G$1" pin="PA31/SIO"/>
<wire x1="60.96" y1="76.2" x2="66.04" y2="76.2" width="0.1524" layer="91"/>
<label x="66.04" y="76.2" size="1.27" layer="95"/>
</segment>
</net>
<net name="LED0" class="0">
<segment>
<wire x1="132.08" y1="33.02" x2="134.62" y2="33.02" width="0.1524" layer="91"/>
<label x="134.62" y="33.02" size="1.27" layer="95"/>
<pinref part="LED4" gate="G$1" pin="A"/>
</segment>
<segment>
<pinref part="IC1" gate="G$1" pin="PA04"/>
<wire x1="60.96" y1="91.44" x2="66.04" y2="91.44" width="0.1524" layer="91"/>
<label x="66.04" y="91.44" size="1.27" layer="95"/>
</segment>
</net>
<net name="LED1" class="0">
<segment>
<wire x1="132.08" y1="40.64" x2="134.62" y2="40.64" width="0.1524" layer="91"/>
<label x="134.62" y="40.64" size="1.27" layer="95"/>
<pinref part="LED3" gate="G$1" pin="A"/>
</segment>
<segment>
<pinref part="IC1" gate="G$1" pin="PA02"/>
<wire x1="60.96" y1="88.9" x2="66.04" y2="88.9" width="0.1524" layer="91"/>
<label x="66.04" y="88.9" size="1.27" layer="95"/>
</segment>
</net>
<net name="SW" class="0">
<segment>
<pinref part="SW1" gate="G$1" pin="C"/>
<wire x1="109.22" y1="55.88" x2="106.68" y2="55.88" width="0.1524" layer="91"/>
<label x="106.68" y="55.88" size="1.27" layer="95" rot="MR0"/>
</segment>
<segment>
<pinref part="IC1" gate="G$1" pin="PA15"/>
<wire x1="25.4" y1="81.28" x2="22.86" y2="81.28" width="0.1524" layer="91"/>
<label x="22.86" y="81.28" size="1.27" layer="95" rot="MR0"/>
</segment>
</net>
<net name="LED2" class="0">
<segment>
<wire x1="93.98" y1="40.64" x2="91.44" y2="40.64" width="0.1524" layer="91"/>
<label x="91.44" y="40.64" size="1.27" layer="95" rot="MR0"/>
<pinref part="LED1" gate="G$1" pin="A"/>
</segment>
<segment>
<pinref part="IC1" gate="G$1" pin="PA9"/>
<wire x1="25.4" y1="86.36" x2="22.86" y2="86.36" width="0.1524" layer="91"/>
<label x="22.86" y="86.36" size="1.27" layer="95" rot="MR0"/>
</segment>
</net>
<net name="LED3" class="0">
<segment>
<wire x1="93.98" y1="33.02" x2="91.44" y2="33.02" width="0.1524" layer="91"/>
<label x="91.44" y="33.02" size="1.27" layer="95" rot="MR0"/>
<pinref part="LED2" gate="G$1" pin="A"/>
</segment>
<segment>
<pinref part="IC1" gate="G$1" pin="PA14"/>
<wire x1="25.4" y1="83.82" x2="22.86" y2="83.82" width="0.1524" layer="91"/>
<label x="22.86" y="83.82" size="1.27" layer="95" rot="MR0"/>
</segment>
</net>
<net name="N$1" class="0">
<segment>
<pinref part="LED2" gate="G$1" pin="C"/>
<pinref part="RN1" gate="G$1" pin="4"/>
<wire x1="101.6" y1="33.02" x2="106.68" y2="33.02" width="0.1524" layer="91"/>
</segment>
</net>
<net name="N$2" class="0">
<segment>
<pinref part="LED1" gate="G$1" pin="C"/>
<pinref part="RN1" gate="G$1" pin="1"/>
<wire x1="101.6" y1="40.64" x2="106.68" y2="40.64" width="0.1524" layer="91"/>
</segment>
</net>
<net name="N$3" class="0">
<segment>
<pinref part="RN1" gate="G$1" pin="7"/>
<wire x1="116.84" y1="38.1" x2="121.92" y2="38.1" width="0.1524" layer="91"/>
<wire x1="121.92" y1="38.1" x2="121.92" y2="40.64" width="0.1524" layer="91"/>
<pinref part="LED3" gate="G$1" pin="C"/>
<wire x1="121.92" y1="40.64" x2="124.46" y2="40.64" width="0.1524" layer="91"/>
</segment>
</net>
<net name="N$4" class="0">
<segment>
<pinref part="RN1" gate="G$1" pin="6"/>
<wire x1="116.84" y1="35.56" x2="121.92" y2="35.56" width="0.1524" layer="91"/>
<wire x1="121.92" y1="35.56" x2="121.92" y2="33.02" width="0.1524" layer="91"/>
<pinref part="LED4" gate="G$1" pin="C"/>
<wire x1="121.92" y1="33.02" x2="124.46" y2="33.02" width="0.1524" layer="91"/>
</segment>
</net>
</nets>
</sheet>
</sheets>
</schematic>
</drawing>
<compatibility>
<note version="6.3" minversion="6.2.2" severity="warning">
Since Version 6.2.2 text objects can contain more than one line,
which will not be processed correctly with this version.
</note>
</compatibility>
</eagle>
